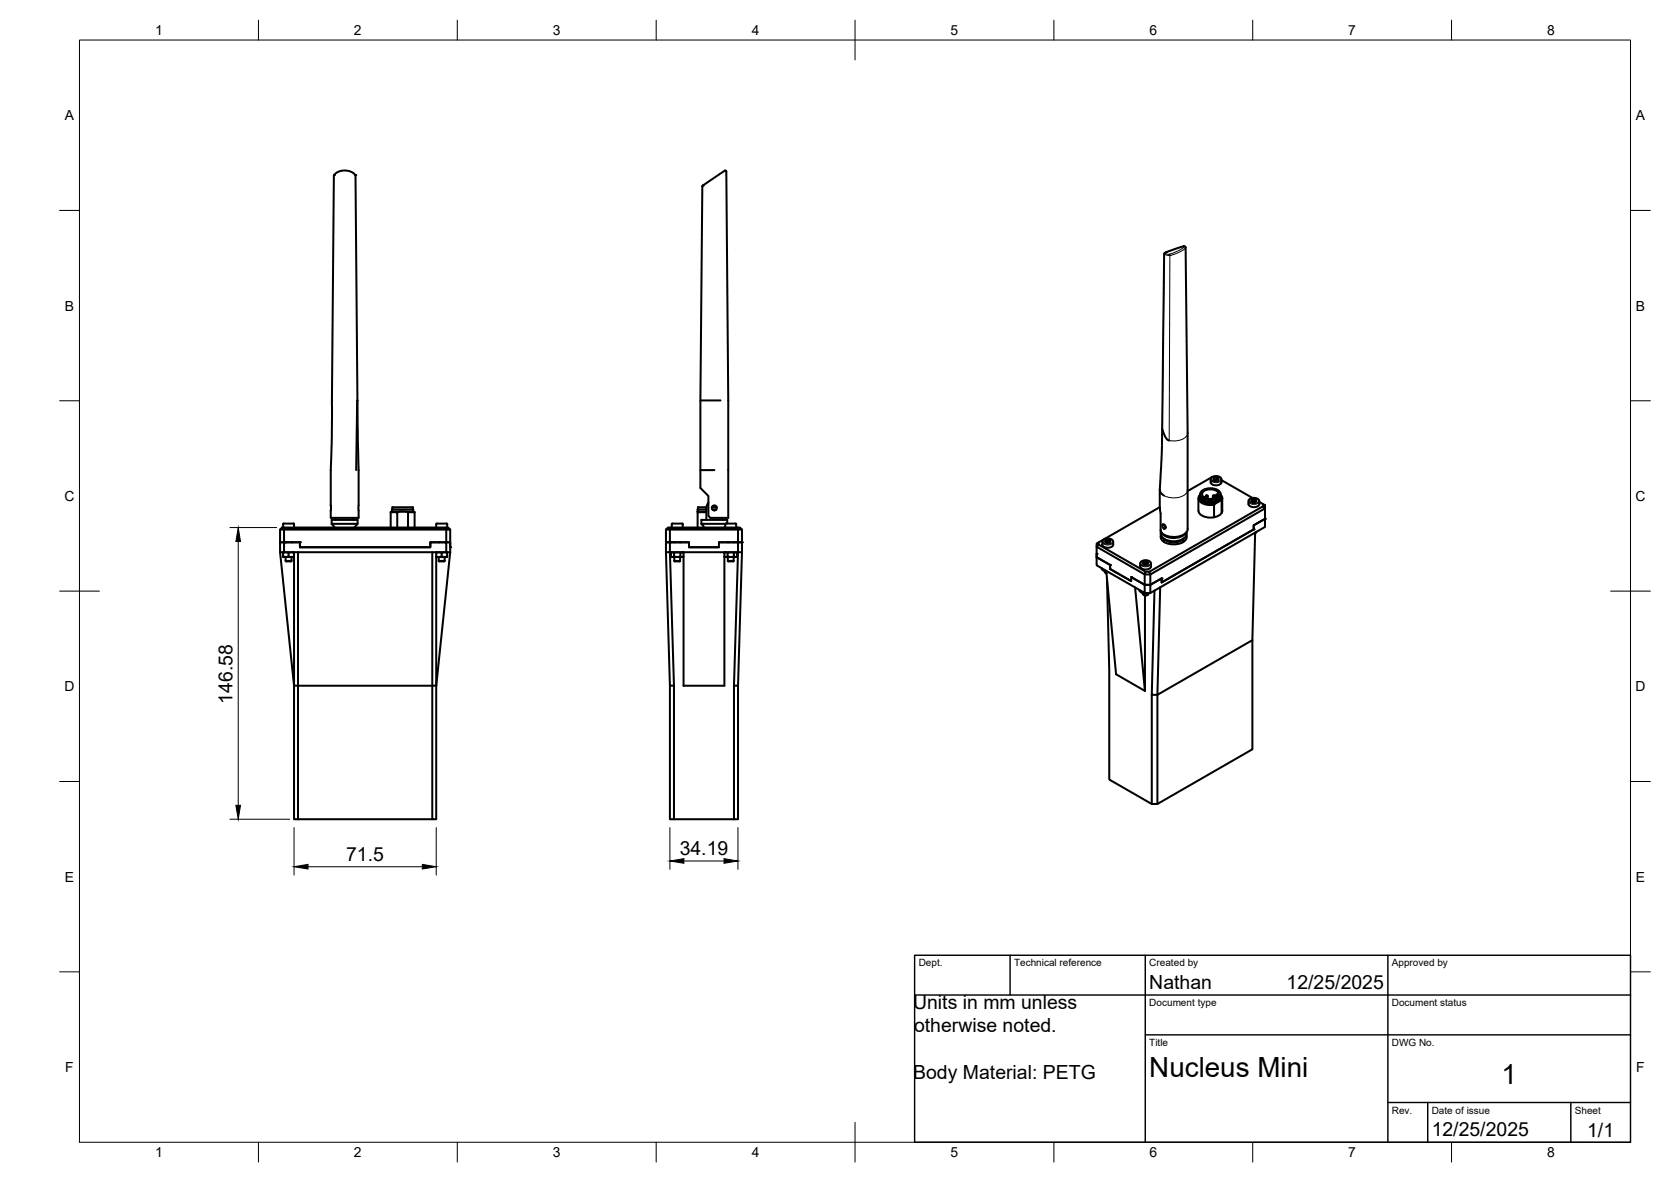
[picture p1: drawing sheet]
<svg xmlns="http://www.w3.org/2000/svg" width="420mm" height="297mm" viewBox="0 0 420 297" stroke-linecap="round" stroke-linejoin="round" font-family="sans-serif">
<!-- layer: Visible -->
<g fill="none" stroke="#000" stroke-width=".51">
<path d="M176.7 46.6l5.5-3.7 .4 .1 .5 57.6v29.5h-4.5l-.5-.5v-5l-2-2v-22zM83.5 100.6l-.3 29.5h7l-.3-29.5M83.5 100.6h.1M83.5 100.6l.4-56.5 .8-.8 1.8-.5 1.8 .4 1.1 .9 .5 56.5M89.9 100.6l-.3 17.5M176.2 118.1h3.4M176.4 100.6h4.8M292.2 112l-.5 10.4a1.82 1.82 0 0 0 1 2.1M292.2 111.7l.5-47.9 .6-.5 4.5-1.4 .3 .2 .5 46.7v24.1a2.64 2.64 0 0 1-2.6 2 4 4 0 0 1-4-1.3l-.2-.4M292.2 107.8l1 2.3 .8 .6M304.8 119.9h.1M304.8 119.9l-6.2 3.5"/>
<path d="M305.9 120v.5l-.6 .1M70.4 136.3h1v2.5h-1zM70.4 138.8l3.5 33.5v33.6h1v-33.6h33.8v33.6h1v-33.6l3.5-33.5M70.4 133.1v3.2M70.4 136.3h5v1.2h32.8v-1.2h5M70.9 132.6h.7l-.2 .5h-1zM71.2 138.9l.5-.1 .9 .1v.9l-.6 .2-.8-.2zM71.2 139.8v.2h2.7M71.2 131.7v.9M71.2 131.7l.1-.1h2.5l.2 .1M71.2 138.8v.1M71.6 132.6h40.4l.2 .5h-40.8v3.2h4v1.2h32.8v-1.2h4v2.5h-40.8"/>
<path d="M71.8 140v1M72.6 138.9l.5-.1 .8 .1M72.6 139.8l.5 .2 .8-.2M73.3 140v1M73.9 138.8h.1M73.9 138.8v33.5h1v-33.5M73.9 131.7v.9M73.9 140h.1M83.4 131.6h6.5M83.4 131.6v-1h6.5v1l-.8 1M83.4 131.6l.8 1M84.4 130.1v.5"/>
<path d="M88.9 130.1v.5M98.2 128.7h1.7v3.9M98.2 128.7v3.9M98.6 128.5v-.5h5.3v.5l.3 .2M98.6 128.5h5.3M98.6 128.5l-.4 .2M98.7 128v-.5h5.1v.5M99.9 128.7l1-.2 3.3 .2M102.6 128.7v3.9M104.2 128.7v3.9M108.7 138.8v33.5h1v-33.5M109.7 138.9l.5-.1 .9 .1v.9l-.6 .2-.8-.2"/>
<path d="M109.7 131.7v.9M109.7 140h.1M109.7 131.7l.1-.1h2.5l.2 .1M109.7 138.8h.1M110.3 140v1M111.8 140v1M112 132.6h.7l.5 .5h-1v3.2h1M112.2 138.8h1M112.4 138.8v.1l-.5-.1-.8 .1M112.4 138.9v.9l-.5 .2-.8-.2M112.4 139.8v.2h-2.7M112.4 131.7v.9"/>
<path d="M113.2 133.1v4.4M113.2 136.3v2.5M167.4 136.3h1v2.5h-1zM167.4 138.8l1 33.5h1.1M167.4 133.1v3.2h1v-3.2M168.4 136.3h4.8v1.2h7.6v-1.2h4.8v2.5h-17.2l1.1 33.5v33.6h15.1M168.4 136.3h4.8M168.7 132.6h16.7l.2 .5h-17.2zM168.7 132.6h-.7l-.6 .5h1M168.9 131.7v.9M168.9 138.8l-.2 .1M169.1 131.6h2.4"/>
<path d="M169.1 131.6l-.2 .1M169.5 138.9l-.3-.1-.5 .1v.9l.3 .2 .5-.2M169.5 140v1M171 140v1M171.1 138.9l-.6-.1-1 .1v.9l.6 .2 1-.2M171.5 131.6l.2 .1M171.6 138.8l.3 .1h-.8v.9l.3 .2 .5-.2-.3 .2h-2.7l-.2-.2M171.7 131.7v.9M171.9 138.8v33.5h10.2v-33.5M173.2 137.5h7.6M175.4 128.5h2.2M175.4 128.5v.2"/>
<path d="M176.4 131.6h6M176.4 131.6l.7 1M177.6 128h-2.2v.5M177.6 128.7h-2.2v3.9M177.6 127.6v3M177.6 127.5h-2.1v.5M178.1 126.3l-.3 .6-.2 .7M179 127.5h1.2M179.1 128h1M181.6 130.1v.5M182.4 131.7l.1-.1h2.5l.1 .1M182.4 132.3l-.3 .3"/>
<path d="M182.4 131.7v.9M182.4 138.8l-.3 .1h.8M182.9 131.6v-1h-6.5v1M182.9 139.8l-.3 .2-.5-.2 .3 .2h2.7l.2-.2M183 140v1M184.5 140v1M184.5 138.9l.3-.1 .5 .1v1l-.8-.1zM184.5 138.9l-.6-.1-1 .1v.9l.6 .2 1-.2M185.1 138.8l.2 .1M185.1 131.7v.9M185.4 132.6h.7l.5 .5h-1v3.2h-4.8M186.6 133.1v3.2h-1h1v2.5h-1l-1 33.5h1l1-33.5"/>
<path d="M275.7 139.2v2.9l12.1 6.9v-2l-3.4-2v1l-5.3-3v-1l-3.4-2M276.2 136.9l11.8 6.8-.2 .7-12.1-7zM276.2 136.9v-.6l-.5 .3v3.4M277.3 135.7l.7-.3 .8-.1 .7 .2 .4 .5a1.39 1.39 0 0 1-1.3 1.8 1.39 1.39 0 0 1-1.4-1.7zM278 135.7l.7-.1 .5 .3-.1 .4-.7 .1-.5-.2zM278 135.7v.6M278.7 135.6v.6l-.6 .1M279 136.3l-.3-.1-.1 .2M291.6 123.1v4.5M291.6 127.5l-15.4 8.8M291.6 127.6l.2 1.5M291.8 129.1v4.1"/>
<path d="M291.9 134.5a1.63 1.63 0 0 0 1.3 2 4.6 4.6 0 0 0 5-.9l.2-.8-.1-.3M292.3 131.8l.4 .1 .4 .6a.45 .45 0 0 1-.5 .3 .45 .45 0 0 1-.3-.5zM292.5 135.3a3.7 3.7 0 0 0 5.2 0M292.7 135.4v.8M292.7 131.8l.4 .7M293 132.1v.3M294.7 134.9h.4M295.1 134.9v.1M297.5 135.4v.8M298.4 133.7a1.97 1.97 0 0 1-1.9 2.1 4.1 4.1 0 0 1-4.5-1.2l-.2-1.3a3 3 0 0 0 3.6 1.9l1.2-.2a2.55 2.55 0 0 0 1.7-1.2M301.3 125.2v3.2a2.98 2.98 0 0 0 3.7 1.6 2.29 2.29 0 0 0 2.3-1.6v-3.2M301.6 124.7a2.18 2.18 0 0 0 2.8 1.9 2.36 2.36 0 0 0 2.6-1.6v-.3"/>
<path d="M301.7 124.5l-.1 .1a1.34 1.34 0 0 0 1.1 2l1.5 .3 1.1-.1M301.8 124.2v.5M301.8 124.2a1.5 1.5 0 0 0 1.5 1.9 3.4 3.4 0 0 0 3.7-1.1l-.1-.8M301.8 124.6a2.27 2.27 0 0 0 2.5 1.5 2.27 2.27 0 0 0 2.6-1.5M302.1 123.4a3.5 3.5 0 0 1 4.7 .4 1.61 1.61 0 0 1-1.8 1.8 3.1 3.1 0 0 1-3.1-1v-.8zM302.5 123.6a2.77 2.77 0 0 1 3.9 .4 1.71 1.71 0 0 1-2.1 1.4 1.71 1.71 0 0 1-2-1.4zM303.2 125.2v-.6l.4-.1 .1 .9M304.6 120.1l.5-.4 .8-.1 .7 .2 .5 .5a1.39 1.39 0 0 1-1.3 1.8 1.39 1.39 0 0 1-1.4-1.7zM305.2 120.1l.7-.1 .6 .3-.2 .4-.7 .1-.5-.3zM305.2 120.1v.5M305.3 126.9v3.1M305.5 125.2v-.6l-.3-.2-.2 .2-.1 .8"/>
<path d="M305.8 124.4v.7M306.1 124.2h.3M306.1 124.6h.2M306.1 124.2l-.3 .2 .3 .2M306.2 120.7l-.3-.2v.2M306.4 124.2v.1M306.9 124.2v.5M307 124.4a1.1 1.1 0 0 1 .2 1.3M307.1 120.7l7.8 4.4M307.2 125.7l-.9 .4-1 .8M307.2 125.7v3.2M314 125.6l.8-.4 .7-.1 .7 .2 .4 .5a1.39 1.39 0 0 1-1.3 1.8 1.39 1.39 0 0 1-1.4-1.7z"/>
<path d="M314.7 125.5l.7-.1 .6 .3-.2 .4-.7 .1-.5-.3zM314.7 125.5v.6M315.4 125.4v.6l-.6 .1M315.6 133.8l-.7 27.1v27.4l-23.9 13.7M315.7 126.1l-.3-.1v.2M315.8 133.8l-.1 .1M316 133.6l-.3 .2M316.7 126.1l1.4 .8v3.5l-2.9 1.6v1l-23.1 13.4v-1l-2.9 1.6h-1.4h1.4v2h-1.4M317.6 126.7v.5M71.8 141h1.5M71.8 141l.1 .1 1.4-.1M110.3 141h1.5"/>
<path d="M110.3 141l.1 .1 1.4-.1M169.5 141h1.5M169.5 141l.2 .1 1.3-.1M183 141h1.5M183 141l.1 .1 1.4-.1M275.7 140l3.4 2v1l5.3 3M277 142.8v.2l.4 .3 .8 .4-.1-.3 2.5 26 7.3 4.2v-24M277.8 143.6l.1 .3 .3 .2-.2-.1M278.3 145.4l.6 23.1v27.4l10.7 6.1M279.1 143h.1M285.4 147.6l2.5 26M286.5 148.3v.2l.3 .3 .8 .4"/>
<path d="M286.9 141.2l.5-.3 .8-.1 .8 .2 .4 .5a1.39 1.39 0 0 1-1.3 1.7 1.39 1.39 0 0 1-1.4-1.6zM287.3 149.1a.77 .77 0 0 0 .7 .5 .77 .77 0 0 0 .8-.5M287.5 141.2l.7-.1 .5 .3-.1 .4-.7 .1-.5-.3zM287.5 141.2v.5M287.5 149.5h.1M287.6 149.5h.9M287.6 148.9v.3l1.3-.2M288 143.7h1l.2 .7h-1.4v2.6l-3.4-2M288.2 141.1v.6l-.6 .1M288.5 141.8l-.3-.1-.1 .2M288.6 149.5h-.1M289 143.7l28.6-16.5 .5 .6-28.9 16.6v2.6l2.9-1.6v1l23.1-13.4v-1l2.9-1.6v2l-28.9 16.6"/>
<path d="M291.7 147.6l-.7 27h-1.4l.7-26.2M168.4 172.3v33.6h1.1M184.6 172.3v33.6h1v-33.6M314.9 160.9l-23.9 13.7v27.4h-1.4v-27.4M74.9 205.9h33.8"/>
<circle cx="179.6" cy="127.6" r=".63"/>
</g>
<g fill="#000">
<circle cx="84" cy="44" r=".25"/>
<circle cx="89.3" cy="44" r=".25"/>
<circle cx="176.7" cy="46.6" r=".25"/>
<circle cx="71.7" cy="136.3" r=".25"/>
<circle cx="71.8" cy="136.3" r=".25"/>
<circle cx="73.3" cy="136.3" r=".25"/>
<circle cx="75.4" cy="136.3" r=".25"/>
<circle cx="110.3" cy="136.3" r=".25"/>
<circle cx="111.8" cy="136.3" r=".25"/>
<circle cx="112" cy="136.3" r=".25"/>
<circle cx="113.2" cy="137.5" r=".25"/>
<circle cx="167.4" cy="136.3" r=".25"/>
<circle cx="168.7" cy="136.3" r=".25"/>
<circle cx="169.5" cy="136.3" r=".25"/>
<circle cx="171" cy="136.3" r=".25"/>
<circle cx="183" cy="136.3" r=".25"/>
<circle cx="184.5" cy="136.3" r=".25"/>
<circle cx="185.3" cy="136.3" r=".25"/>
<circle cx="186.6" cy="136.3" r=".25"/>
<circle cx="275.7" cy="139.2" r=".25"/>
<circle cx="315.2" cy="133" r=".25"/>
<circle cx="318.1" cy="130.4" r=".25"/>
<circle cx="279.1" cy="142" r=".25"/>
<circle cx="284.4" cy="145" r=".25"/>
<circle cx="292.1" cy="145.4" r=".25"/>
</g>
<!-- layer: Visible Narrow -->
<g fill="none" stroke="#000" stroke-width=".25">
<path d="M292.9 63.6l-.2 .2M292.9 63.6l.7 .3h.6M292.9 63.5v.1M292.9 63.5h.1M293.1 63.5h-.2M293.1 63.5h-.1M293.2 63.4l-.1 .1M293.2 63.4h.1M293.4 63.3h.1M297.6 61.9l.2 .1a8.2 8.2 0 0 1-3.6 1.9M297.6 61.9l-4.4 1.5M297.7 61.9h-.1"/>
<path d="M297.8 61.9h-.2M298.1 62.2l-1 .9-2.9 1.1-.1-.3v.3M292.2 107.8v4.2M292.2 107.8l.5-44 1.5 .4-.2 46.5a4.2 4.2 0 0 0 4.6-1.5v-.4M292.2 107.8h.1M298.6 108.8h.1M277.2 136.2a1.57 1.57 0 0 0 2.7 0M277.4 135.8a1.49 1.49 0 0 1 2.4 .2 1.4 1.4 0 0 1-2.5 0zM294.7 134.9v.1M295.1 134.9v.1M298.6 123.1h.1M298.6 123.1a3 3 0 0 1-3.3 2l-1.7-.2-.9-.4"/>
<path d="M303.2 124.7l.3 .1 .2-.1M303.4 124.5h.1M304.4 120.5a1.57 1.57 0 0 0 2.7 0M304.6 120.1a1.49 1.49 0 0 1 2.4 .3 1.4 1.4 0 0 1-2.5 0zM305 124.7l.2 .1 .3-.1M305.2 124.5h.1M306.1 124.6v.3M313.9 126a1.57 1.57 0 0 0 2.8 0M314.2 125.6a1.49 1.49 0 0 1 2.3 .2 1.4 1.4 0 0 1-2.4 0zM286.7 141.6a1.57 1.57 0 0 0 2.7 0M286.9 141.2a1.49 1.49 0 0 1 2.4 .3 1.4 1.4 0 0 1-2.4 0z"/>
</g>
<!-- layer: BORDER -->
<g fill="none" stroke="#000" stroke-width=".25">
<path d="M20 10.1h390v276.9h-390zM65 5.1v5M115 5.1v5M165 5.1v5M215 5.1v10M265 5.1v5M315 5.1v5M365 5.1v5M15 52.9h5M410 52.9h5M15 100.7h5M410 100.7h5"/>
<path d="M15 148.6h10M405 148.6h10M15 196.4h5M410 196.4h5M15 244.2h5M410 244.2h5M65 287v5M115 287v5M165 287v5M215 282.1v9.9M265 287v5M315 287v5"/>
<path d="M365 287v5"/>
</g>
<!-- layer: TITLEBLOCK -->
<path d="M230 240.1h180v46.9h-180zM230 250h180M254 240.1v9.9M288 240.1v46.9M349 240.1v46.9M288 260.1h122M349 277.1h61M359 277.1v9.9M395 277.1v9.9" fill="none" stroke="#000" stroke-width=".36"/>
<!-- layer: FD_Dimensions -->
<path d="M57.8 132.6h11.8M59.9 136.1v66.3M57.8 205.9h15M73.9 208v11.9M77.4 217.8h28.8M109.7 208v11.9M168.4 208v10.5M172 216.4h10.1M185.5 208v10.5" fill="none" stroke="#000" stroke-width=".25"/>
<path d="M59.9 132.6l.6 3.5h-1.2zM59.3 202.4h1.2l-.6 3.5zM73.9 217.8l3.5-.6v1.2zM106.2 217.2l3.5 .6-3.5 .6zM168.4 216.4l3.6-.6v1.1zM182.1 215.8l3.4 .6-3.4 .5z" fill="#000" stroke="#000" stroke-width=".25"/>
<g font-size="7">
<text x="289" y="270.6">Nucleus Mini</text>
<text x="377.5" y="272.3">1</text>
</g>
<g font-size="4.9">
<text x="58.4" y="176.9" transform="rotate(-90 58.4 176.9)">146.58</text>
<text x="170.9" y="214.9">34.19</text>
<text x="87" y="216.4">71.5</text>
<text x="289" y="248.5">Nathan</text>
<text x="323.5" y="248.5">12/25/2025</text>
<text x="229.6" y="253.5">Units in mm unless</text>
<text x="229.8" y="259.4">otherwise noted.</text>
<text x="229.6" y="271.1">Body Material: PETG</text>
<text x="360" y="285.5">12/25/2025</text>
<text x="399.1" y="285.7">1/1</text>
</g>
<g font-size="3.5">
<text x="39" y="8.8">1</text>
<text x="89" y="8.8">2</text>
<text x="139" y="8.8">3</text>
<text x="189" y="8.8">4</text>
<text x="239" y="8.8">5</text>
<text x="289" y="8.8">6</text>
<text x="339" y="8.8">7</text>
<text x="389" y="8.8">8</text>
<text x="16.3" y="30.2">A</text>
<text x="411.3" y="30.2">A</text>
<text x="16.3" y="78">B</text>
<text x="411.3" y="78">B</text>
<text x="16.2" y="125.9">C</text>
<text x="411.2" y="125.9">C</text>
<text x="16.2" y="173.7">D</text>
<text x="411.2" y="173.7">D</text>
<text x="16.3" y="221.6">E</text>
<text x="411.3" y="221.6">E</text>
<text x="16.4" y="269.4">F</text>
<text x="411.4" y="269.4">F</text>
<text x="39" y="290.8">1</text>
<text x="89" y="290.8">2</text>
<text x="139" y="290.8">3</text>
<text x="189" y="290.8">4</text>
<text x="239" y="290.8">5</text>
<text x="289" y="290.8">6</text>
<text x="339" y="290.8">7</text>
<text x="389" y="290.8">8</text>
</g>
<g font-size="2.5">
<text x="231" y="242.9">Dept.</text>
<text x="255" y="242.9">Technical reference</text>
<text x="289" y="242.9">Created by</text>
<text x="350" y="242.9">Approved by</text>
<text x="289" y="252.8">Document type</text>
<text x="350" y="252.8">Document status</text>
<text x="289" y="262.9">Title</text>
<text x="350" y="262.9">DWG No.</text>
<text x="350" y="279.9">Rev.</text>
<text x="360" y="279.9">Date of issue</text>
<text x="396" y="279.9">Sheet</text>
</g>
</svg>
